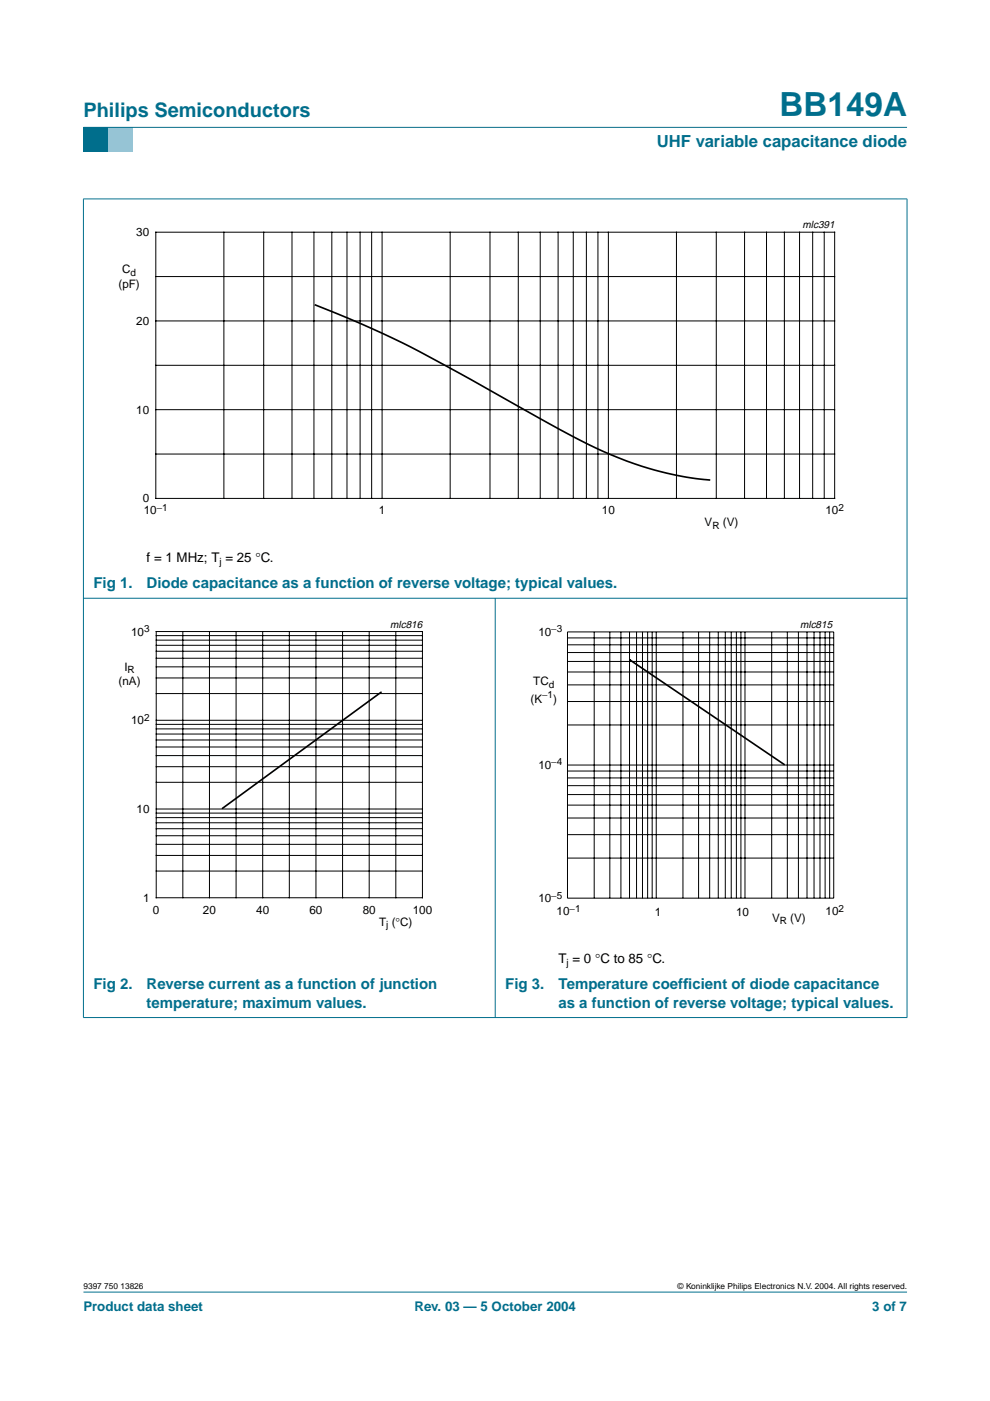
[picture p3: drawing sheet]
<svg xmlns="http://www.w3.org/2000/svg" width="210mm" height="297mm" viewBox="0 0 210 297" stroke-linecap="round" stroke-linejoin="round" font-family="sans-serif">
<path d="M17.7 273.9h174.6z" fill="#006e8c" stroke="#006e8c" stroke-width=".21"/>
<path d="M17.7 27h5.3v5.3h-5.3z" fill-rule="evenodd" fill="#006e8c"/>
<path d="M23 27h5.3v5.3h-5.3z" fill-rule="evenodd" fill="#96c4d6"/>
<g fill="#006e8c" stroke="#006e8c" stroke-width=".21">
<path d="M17.7 27h174.6z"/>
<path d="M17.7 42.2v173.5z"/>
<path d="M105 126.8v89z"/>
<path d="M192.3 42.2v173.5z"/>
<path d="M17.6 42.2h174.8z"/>
<path d="M17.6 126.8h174.8z"/>
<path d="M17.6 215.7h174.8z"/>
</g>
<path d="M20.3 46.4h169.4v66.3h-169.4zM20.4 131.1h81.9v66.3h-81.9zM107.6 131.1h81.9v66.4h-81.9z" fill="none" stroke="#fff" stroke-width=".21"/>
<g fill="none" stroke="#000" stroke-width=".21">
<path d="M33 49.2h144v56.5h-144zM33 58.6h144M47.5 49.2v56.5M55.9 49.2v56.5M61.9 49.2v56.5M66.6 49.2v56.5M70.4 49.2v56.5M73.6 49.2v56.5M76.4 49.2v56.5M78.8 49.2v56.5M81 49.2v56.5M95.4 49.2v56.5"/>
<path d="M103.9 49.2v56.5M109.9 49.2v56.5M114.5 49.2v56.5M118.3 49.2v56.5M121.5 49.2v56.5M124.3 49.2v56.5M126.8 49.2v56.5M129 49.2v56.5M143.4 49.2v56.5M151.9 49.2v56.5M157.9 49.2v56.5M162.5 49.2v56.5"/>
<path d="M166.3 49.2v56.5M169.5 49.2v56.5M172.3 49.2v56.5M174.8 49.2v56.5M33 68h144M33 77.5h144M33 86.9h144M33 96.3h144M33.1 133.9h56.5v56.4h-56.5zM33.1 139.6h56.5M33.1 138.1h56.5M33.1 136.8h56.5"/>
<path d="M33.1 135.7h56.5M33.1 134.8h56.5M38.8 133.9v56.4M44.4 133.9v56.4M50.1 133.9v56.4M55.7 133.9v56.4M61.3 133.9v56.4M67 133.9v56.4M72.6 133.9v56.4M78.3 133.9v56.4M83.9 133.9v56.4M120.3 134h56.5v56.4h-56.5z"/>
<path d="M120.3 138.4h56.5M120.3 136.7h56.5M120.3 135.3h56.5M126 134v56.4M129.3 134v56.4M131.6 134v56.4M133.5 134v56.4M135 134v56.4M136.2 134v56.4M137.3 134v56.4M138.3 134v56.4M139.1 134v56.4"/>
<path d="M144.8 134v56.4M148.1 134v56.4M150.5 134v56.4M152.3 134v56.4M153.8 134v56.4M155 134v56.4M156.1 134v56.4M157.1 134v56.4M158 134v56.4M163.6 134v56.4M166.9 134v56.4M169.3 134v56.4"/>
<path d="M171.1 134v56.4M172.6 134v56.4M173.9 134v56.4M174.9 134v56.4M175.9 134v56.4M33.1 158.4h56.5M33.1 156.9h56.5M33.1 155.6h56.5M33.1 154.5h56.5M33.1 153.6h56.5M33.1 152.7h56.5M33.1 147.1h56.5"/>
<path d="M33.1 143.7h56.5M33.1 141.4h56.5M120.3 153.7h56.5M120.3 148.7h56.5M120.3 145.2h56.5M120.3 142.5h56.5M120.3 140.2h56.5M33.1 179h56.5M33.1 177.2h56.5M33.1 175.7h56.5M33.1 174.4h56.5M33.1 173.4h56.5"/>
<path d="M33.1 172.4h56.5M33.1 171.5h56.5M33.1 165.9h56.5M33.1 162.6h56.5M33.1 160.2h56.5M120.3 162.2h56.5M120.3 177h56.5M120.3 173.4h56.5M120.3 170.7h56.5M120.3 168.5h56.5M120.3 166.6h56.5M120.3 164.9h56.5"/>
<path d="M120.3 163.5h56.5M33.1 184.7h56.5M33.1 181.4h56.5M120.3 181.9h56.5"/>
</g>
<path d="M66.7 64.6l10.4 4.3 9.9 4.7 11.9 6.4 20.1 11.2 9 4.6 6 2.3 5.1 1.7 6.3 1.3 5.2 .7M133.5 139.9l32.9 22.3M133.6 139.9h.1M80.8 146.8l-33.6 24.6" fill="none" stroke="#000" stroke-width=".35"/>
<text font-size="7.1" fill="#006e8c" x="165.3" y="24.7">BB149A</text>
<text font-size="4.2" fill="#006e8c" x="17.7" y="24.9">Philips Semiconductors</text>
<text font-size="3.5" fill="#006e8c" x="139.3" y="31.1">UHF variable capacitance diode</text>
<g font-size="3.2" fill="#006e8c">
<text x="19.8" y="124.7">Fig 1.</text>
<text x="31.1" y="124.7">Diode capacitance as a function of reverse voltage; typical values.</text>
<text x="19.8" y="209.7">Fig 2.</text>
<text x="31.1" y="209.7">Reverse current as a function of junction</text>
<text x="107.1" y="209.7">Fig 3.</text>
<text x="118.4" y="209.7">Temperature coeff</text>
<text x="144.9" y="209.7">icient of diode capacitance</text>
<text x="31.1" y="213.6">temperature; maximum values.</text>
<text x="118.4" y="213.6">as a function of reverse voltage; typical values.</text>
</g>
<g font-size="2.8">
<text x="31.1" y="119.2">f = 1 MHz; T = 25 °C.</text>
<text x="118.4" y="204.2">T = 0 °C to 85 °C.</text>
</g>
<g font-size="2.8" fill="#006e8c">
<text x="17.7" y="278">Product data sheet</text>
<text x="87.9" y="278">Rev. 03 — 5 October 2004</text>
<text x="184.9" y="278">3 of 7</text>
</g>
<g font-size="2.5">
<text x="28.9" y="50.1">30</text>
<text x="25.9" y="58">C</text>
<text x="25.1" y="61">(pF)</text>
<text x="28.9" y="68.9">20</text>
<text x="28.9" y="87.7">10</text>
<text x="30.3" y="106.5">0</text>
<text x="30.5" y="109.1">10</text>
<text x="80.3" y="109.1">1</text>
<text x="127.6" y="109.1">10</text>
<text x="149.4" y="111.6">V</text>
<text x="153.3" y="111.6">(V)</text>
<text x="175" y="109.1">10</text>
<text x="27.8" y="134.7">10</text>
<text x="114.1" y="134.8">10</text>
<text x="26.4" y="142.3">I</text>
<text x="25.1" y="145.3">(nA)</text>
<text x="112.5" y="149">(K</text>
<text x="113.1" y="145.3">TC</text>
<text x="117.3" y="149">)</text>
<text x="27.8" y="153.6">10</text>
<text x="114.1" y="163">10</text>
<text x="29" y="172.4">10</text>
<text x="30.3" y="191.2">1</text>
<text x="114.1" y="191.3">10</text>
<text x="32.4" y="193.7">0</text>
<text x="43" y="193.7">20</text>
<text x="54.3" y="193.7">40</text>
<text x="65.6" y="193.7">60</text>
<text x="76.9" y="193.7">80</text>
<text x="80.4" y="196.3">T (°C)</text>
<text x="87.5" y="193.7">100</text>
<text x="118" y="194.1">10</text>
<text x="138.9" y="194.2">1</text>
<text x="156.1" y="194.2">10</text>
<text x="163.7" y="195.5">V</text>
<text x="167.6" y="195.5">(V)</text>
<text x="175" y="194.1">10</text>
</g>
<g font-size="2.2">
<text x="170.1" y="48.4">mlc391</text>
<text x="82.7" y="133.1">mlc816</text>
<text x="169.6" y="133.2">mlc815</text>
</g>
<g font-size="2.1">
<text x="27.7" y="58.5">d</text>
<text x="33.2" y="108.3">−1</text>
<text x="151" y="112.1">R</text>
<text x="177.8" y="108.3">2</text>
<text x="46.5" y="119.7">j</text>
<text x="30.5" y="134">3</text>
<text x="116.9" y="134.1">−3</text>
<text x="27.1" y="142.8">R</text>
<text x="114.9" y="148">−1</text>
<text x="116.4" y="145.8">d</text>
<text x="30.5" y="152.8">2</text>
<text x="116.9" y="162.3">−4</text>
<text x="116.9" y="190.5">−5</text>
<text x="81.9" y="196.8">j</text>
<text x="120.8" y="193.3">−1</text>
<text x="165.3" y="196">R</text>
<text x="177.8" y="193.3">2</text>
<text x="120.1" y="204.7">j</text>
</g>
<g font-size="1.8">
<text x="17.7" y="273.4">9397 750 13826</text>
<text x="143.7" y="273.4">© Koninklijke Philips Electronics N.V. 2004. All rights reserved.</text>
</g>
</svg>
